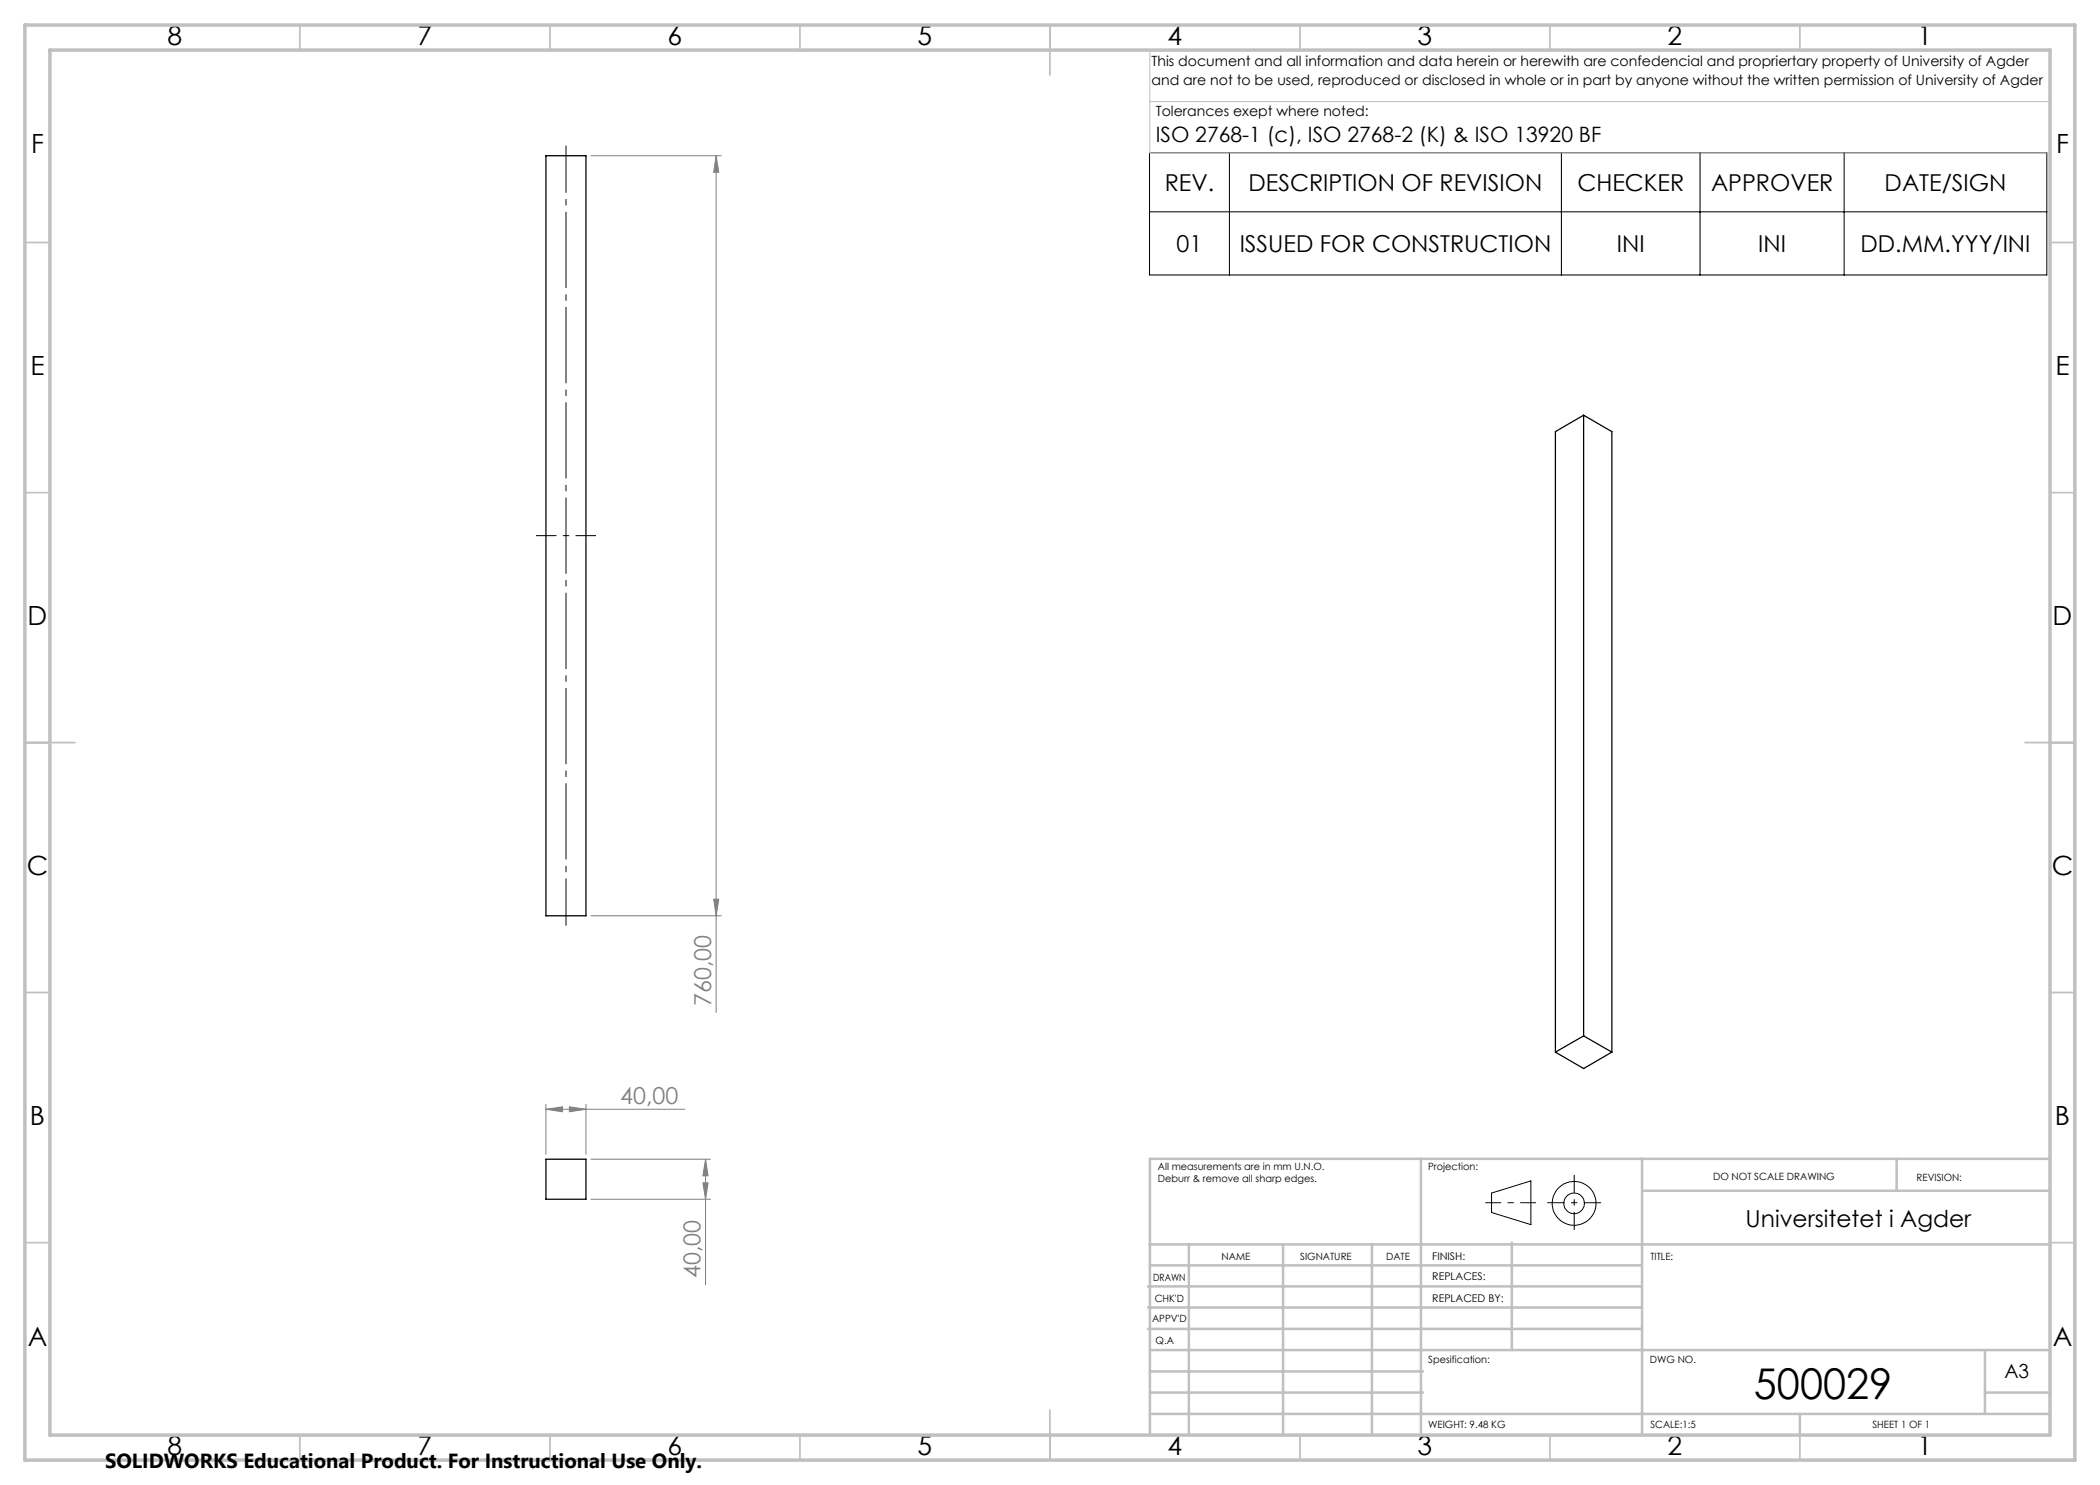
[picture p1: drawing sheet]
<svg xmlns="http://www.w3.org/2000/svg" width="420mm" height="297mm" viewBox="0 0 420 297" stroke-linecap="round" stroke-linejoin="round" font-family="sans-serif">
<path d="M109.2 31.1h8v152.1h-8zM316.7 83v124.2M316.7 83l5.7 3.3v124.1M316.7 83l-5.6 3.3v124.1M311.1 210.4l5.6 3.3 5.7-3.3M316.7 207.2l5.7 3.2M316.7 207.2l-5.6 3.2M109.2 231.8h8v8.1h-8z" fill="none" stroke="#000" stroke-width=".25"/>
<g fill="none" stroke="#808080" stroke-width=".2">
<path d="M118.2 31.1h26.1M143.2 31.1l.6 3.4h-1.1zM143.2 31.1v171.4M142.7 179.8h1.1l-.6 3.4zM118.2 183.2h26.1M109.2 221.9l3.3-.5v1zM109.2 220.9v10M109.2 221.9h27.7M113.9 221.4l3.3 .5-3.3 .5zM117.2 220.9v10M118.2 231.8h23.9M118.2 239.9h23.9"/>
<path d="M140.6 236.6h1l-.5 3.3zM141.1 231.8l.5 3.4h-1zM141.1 231.8v25.2"/>
</g>
<g fill="none" stroke="#000" stroke-width=".2">
<path d="M229.9 30.5h179.5v24.5h-179.5zM245.9 30.5v24.5M312.3 30.5v24.5M340 30.5v24.5M368.8 30.5v24.5M229.9 42.4h179.5M298.3 238.6l7.9-2.4v8.7l-7.9-2.4z"/>
<circle cx="314.8" cy="240.7" r="2.07"/>
<circle cx="314.8" cy="240.7" r="4.4"/>
</g>
<path d="M113.2 29.1v156" fill="none" stroke="#000" stroke-width=".2" stroke-dasharray="15.2 1.3 1.3 1.3" stroke-dashoffset="5.8" stroke-linecap="butt"/>
<path d="M107.2 107.1h12" fill="none" stroke="#000" stroke-width=".2" stroke-dasharray="15.2 1.3 1.3 1.3" stroke-dashoffset="11.1" stroke-linecap="butt"/>
<path d="M297.1 240.5h10.1" fill="none" stroke="#000" stroke-width=".2" stroke-dasharray="15.2 1.3 1.3 1.3" stroke-dashoffset="12.1" stroke-linecap="butt"/>
<path d="M314.8 235v11" fill="none" stroke="#000" stroke-width=".2" stroke-dasharray="15.2 1.3 1.3 1.3" stroke-dashoffset="11.6" stroke-linecap="butt"/>
<path d="M309.5 240.5h10.7" fill="none" stroke="#000" stroke-width=".2" stroke-dasharray="15.2 1.3 1.3 1.3" stroke-dashoffset="11.8" stroke-linecap="butt"/>
<path d="M230 10v20.6h180M230.5 10h179.5v33M230 20.3h180" fill="none" stroke="#c0c0c0" stroke-width=".2"/>
<g fill="none" stroke="#c0c0c0" stroke-width=".35">
<path d="M60 5v5M110 5v5M160 5v5M210 5v10M260 5v5M310 5v5M360 5v5M5 48.5h5M410 48.5h5M5 98.5h5M410 98.5h5M5 148.5h10"/>
<path d="M405 148.5h10M5 198.5h5M410 198.5h5M5 248.5h5M410 248.5h5M60 287v5M110 287v5M160 287v5M210 282v10M260 287v5M310 287v5M360 287v5"/>
</g>
<g fill="none" stroke="#c0c0c0" stroke-width=".5">
<path d="M284.2 231.8v55.2M328.4 231.8v55.2M328.8 238.2h81.2M379.3 231.8v6.4M410 231.8h-180v55.2M229.6 257.3h98.8M230 248.9h179.6M230 253.1h98.4M237.8 248.8v38.2M256.6 248.9v38.2M274.4 248.8v38.2M302.4 248.5v21.5"/>
<path d="M229.6 265.8h98.8M229.6 261.5h98.8M230 278.5h54.6M230 274.3h54.6M230 270h180M397 278.5h13M397 270v12.8M230 282.8h180M360 282.8v4.2"/>
</g>
<path d="M5 5h410v287h-410zM10 10h400v277h-400z" fill="none" stroke="#c0c0c0" stroke-width=".7"/>
<g fill="#808080">
<path d="M109.2 221.9l3.3-.5v1zM113.9 221.4l3.3 .5-3.3 .5z"/>
<path d="M142.7 179.8h1.1l-.6 3.4zM143.2 31.1l.6 3.4h-1.1z"/>
<path d="M141.1 231.8l.5 3.4h-1zM140.6 236.6h1l-.5 3.3z"/>
</g>
<text font-size="8.5" x="350.8" y="279.7">500029</text>
<g font-size="5.3">
<text x="33.5" y="8.9">8</text>
<text x="83.5" y="8.9">7</text>
<text x="133.5" y="8.9">6</text>
<text x="183.5" y="8.9">5</text>
<text x="233.5" y="8.9">4</text>
<text x="283.5" y="8.9">3</text>
<text x="333.5" y="8.9">2</text>
<text x="383.5" y="8.9">1</text>
<text x="6.2" y="30.7">F</text>
<text x="411.2" y="30.7">F</text>
<text x="6.1" y="74.9">E</text>
<text x="411.1" y="74.9">E</text>
<text x="5.5" y="124.9">D</text>
<text x="410.5" y="124.9">D</text>
<text x="5.3" y="174.9">C</text>
<text x="410.3" y="174.9">C</text>
<text x="6" y="224.9">B</text>
<text x="411" y="224.9">B</text>
<text x="5.5" y="269.2">A</text>
<text x="410.5" y="269.2">A</text>
<text x="33.5" y="290.9">8</text>
<text x="83.5" y="290.9">7</text>
<text x="133.5" y="290.9">6</text>
<text x="183.5" y="290.9">5</text>
<text x="233.5" y="290.9">4</text>
<text x="283.5" y="290.9">3</text>
<text x="333.5" y="290.9">2</text>
<text x="383.5" y="290.9">1</text>
</g>
<g font-size="4.7">
<text x="233" y="38.1">REV.</text>
<text x="249.7" y="38.1">DESCRIPTION OF REVISION</text>
<text x="315.5" y="38.1">CHECKER</text>
<text x="342.2" y="38.1">APPROVER</text>
<text x="376.9" y="38.1">DATE/SIGN</text>
<text x="235.3" y="50.3">01</text>
<text x="247.9" y="50.3">ISSUED FOR CONSTRUCTION</text>
<text x="323.4" y="50.3">INI</text>
<text x="351.7" y="50.3">INI</text>
<text x="372.1" y="50.3">DD.MM.YYY/INI</text>
<text x="349.1" y="245.3">Universitetet i Agder</text>
</g>
<g font-size="4.7" fill="#808080">
<text x="142.2" y="201.2" transform="rotate(-90 142.2 201.2)">760,00</text>
<text x="124" y="220.8">40,00</text>
<text x="140.1" y="255.7" transform="rotate(-90 140.1 255.7)">40,00</text>
</g>
<text font-size="4.2" x="231.1" y="28.5">ISO 2768-1 (c), ISO 2768-2 (K) &amp; ISO 13920 BF</text>
<text font-size="4.1" x="21" y="293.7">SOLIDWORKS Educational Product. For Instructional Use Only.</text>
<text font-size="3.9" x="400.9" y="275.5">A3</text>
<g font-size="2.8">
<text x="230.3" y="13.1">This document and all information and data herein or herewith are confedencial and propriertary property of University of Agder</text>
<text x="230.3" y="16.9">and are not to be used, reproduced or disclosed in whole or in part by anyone without the written permission of University of Agder</text>
<text x="231.1" y="23.1">Tolerances exept where noted:</text>
</g>
<g font-size="2.1">
<text x="286.4" y="251.9">FINISH:</text>
<text x="286.5" y="256">REPLACES:</text>
<text x="286.5" y="260.4">REPLACED BY:</text>
</g>
<g font-size="2">
<text x="231.6" y="234">All measurements are in mm U.N.O.</text>
<text x="285.6" y="234">Projection:</text>
<text x="231.6" y="236.5">Deburr &amp; remove all sharp edges.</text>
<text x="342.6" y="236">DO NOT SCALE DRAWING</text>
<text x="383.3" y="236.2">REVISION:</text>
<text x="244.3" y="252">NAME</text>
<text x="260" y="251.9">SIGNATURE</text>
<text x="277.2" y="251.9">DATE</text>
<text x="330.1" y="251.9">TITLE:</text>
<text x="230.6" y="256.1">DRAWN</text>
<text x="230.9" y="260.3">CHK'D</text>
<text x="230.4" y="264.4">APPV'D</text>
<text x="231.1" y="268.8">Q.A</text>
<text x="285.6" y="272.5">Spesification:</text>
<text x="330" y="272.5">DWG NO.</text>
<text x="285.6" y="285.5">WEIGHT: 9.48 KG</text>
<text x="330.1" y="285.6">SCALE:1:5</text>
<text x="374.5" y="285.6">SHEET 1 OF 1</text>
</g>
</svg>
